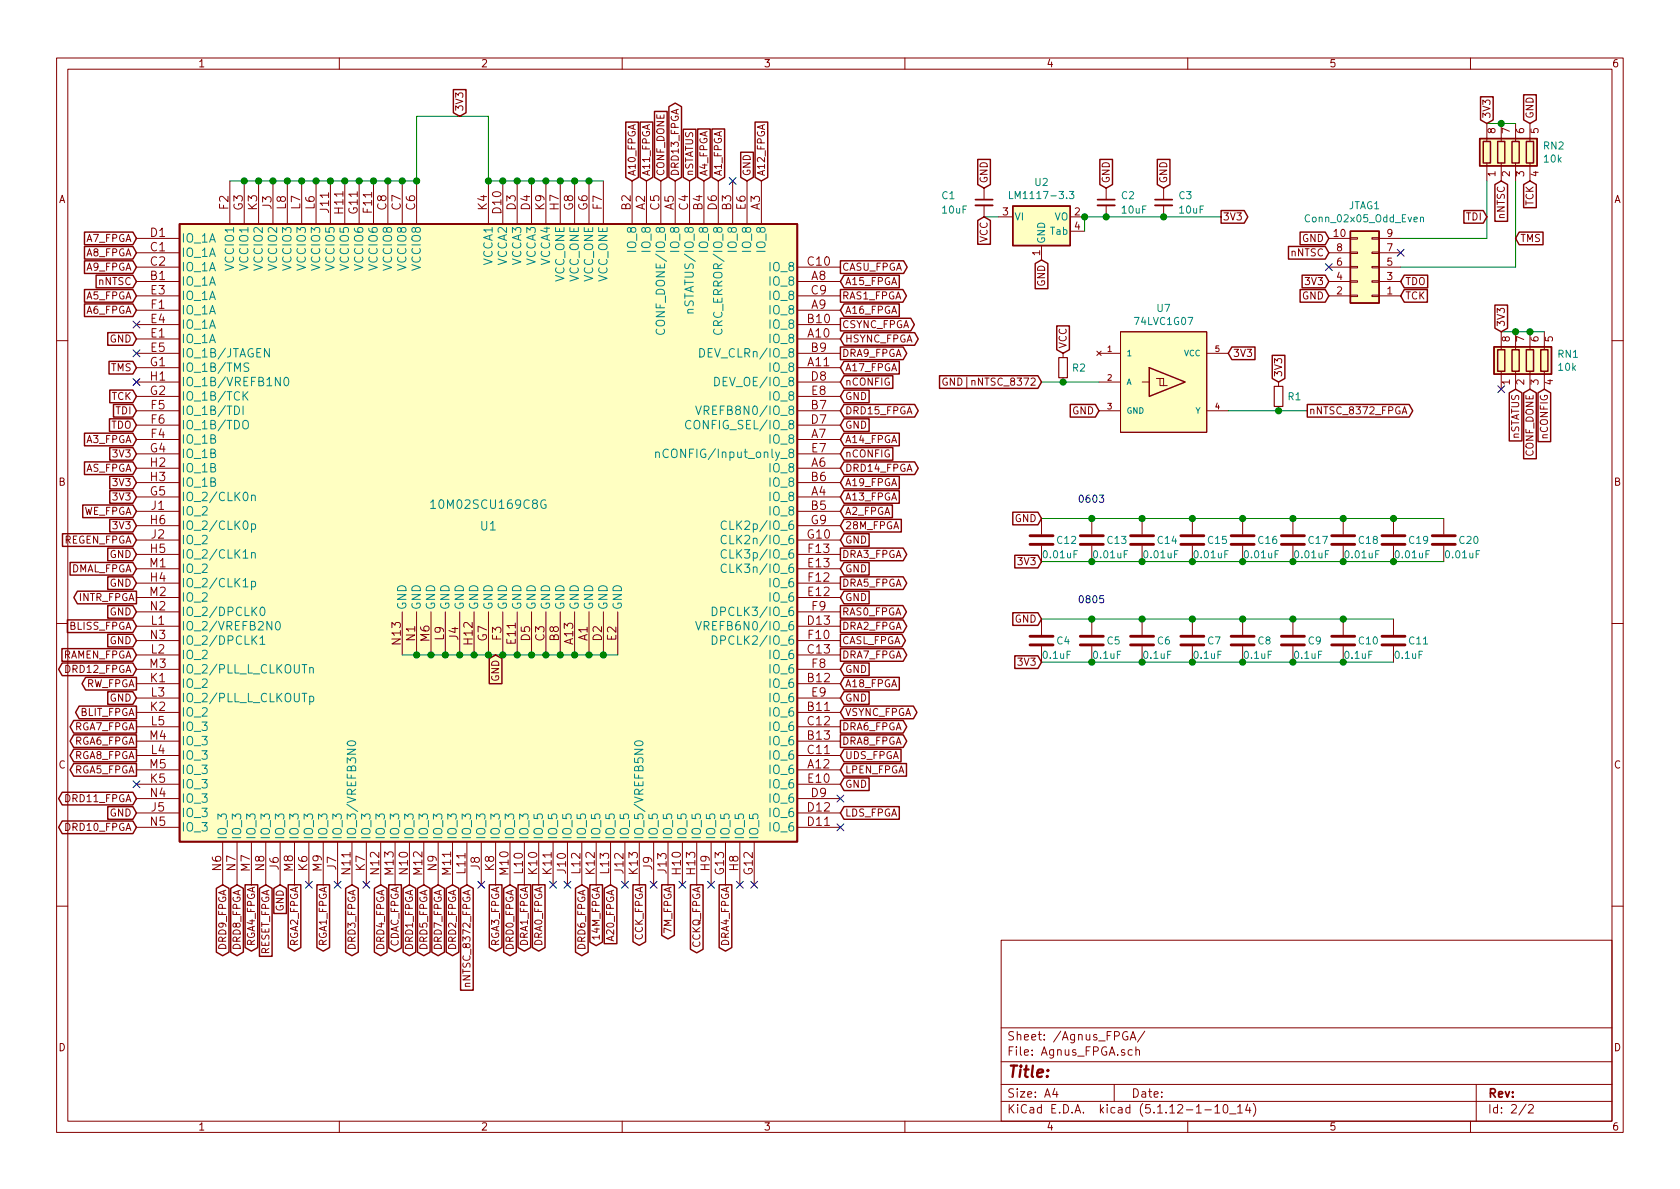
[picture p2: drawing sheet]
EESchema Schematic File Version 4
EELAYER 30 0
EELAYER END
$Descr A4 11693 8268
encoding utf-8
Sheet 2 2
Title ""
Date ""
Rev ""
Comp ""
Comment1 ""
Comment2 ""
Comment3 ""
Comment4 ""
$EndDescr
Text GLabel 3450 4550 3    50   Input ~ 0
GND
Text GLabel 3200 800  1    50   Input ~ 0
3V3
$Comp
L Agnus:10M02SCU169 U1
U 1 1
P 3400 3700
F 0 "U1" H 3400 3750 60  0000 C CNN
F 1 "10M02SCU169C8G" H 3400 3900 60  0000 C CNN
F 2 "Agnus:BGA-169_11.0x11.0mm_Layout13x13_P0.8mm_Ball0.5mm_Pad0.35mm_NSMD" H 3400 5900 60  0001 C CNN
F 3 "" H 950 5800 60  0000 C CNN
	1    3400 3700
	1    0    0    -1  
$EndComp
Wire Wire Line
	2800 4550 2900 4550
Connection ~ 2900 4550
Wire Wire Line
	2900 4550 3000 4550
Connection ~ 3000 4550
Wire Wire Line
	3000 4550 3100 4550
Connection ~ 3100 4550
Wire Wire Line
	3100 4550 3200 4550
Connection ~ 3200 4550
Wire Wire Line
	3200 4550 3300 4550
Connection ~ 3300 4550
Wire Wire Line
	3300 4550 3400 4550
Connection ~ 3400 4550
Wire Wire Line
	3400 4550 3500 4550
Connection ~ 3500 4550
Wire Wire Line
	3500 4550 3600 4550
Connection ~ 3600 4550
Wire Wire Line
	3600 4550 3700 4550
Connection ~ 3700 4550
Wire Wire Line
	3700 4550 3800 4550
Connection ~ 3800 4550
Wire Wire Line
	3800 4550 3900 4550
Connection ~ 3900 4550
Wire Wire Line
	3900 4550 4000 4550
Connection ~ 4000 4550
Wire Wire Line
	4000 4550 4100 4550
Wire Wire Line
	2900 800  2900 1250
Wire Wire Line
	1600 1250 1700 1250
Connection ~ 2900 1250
Connection ~ 1700 1250
Wire Wire Line
	1700 1250 1800 1250
Connection ~ 1800 1250
Wire Wire Line
	1800 1250 1900 1250
Connection ~ 1900 1250
Wire Wire Line
	1900 1250 2000 1250
Connection ~ 2000 1250
Wire Wire Line
	2000 1250 2100 1250
Connection ~ 2100 1250
Wire Wire Line
	2100 1250 2200 1250
Connection ~ 2200 1250
Wire Wire Line
	2200 1250 2300 1250
Connection ~ 2300 1250
Wire Wire Line
	2300 1250 2400 1250
Connection ~ 2400 1250
Wire Wire Line
	2400 1250 2500 1250
Connection ~ 2500 1250
Wire Wire Line
	2500 1250 2600 1250
Connection ~ 2600 1250
Wire Wire Line
	2600 1250 2700 1250
Connection ~ 2700 1250
Wire Wire Line
	2700 1250 2800 1250
Connection ~ 2800 1250
Wire Wire Line
	2800 1250 2900 1250
Wire Wire Line
	3400 800  3400 1250
Wire Wire Line
	2900 800  3400 800 
Wire Wire Line
	3500 1250 3600 1250
Connection ~ 3600 1250
Wire Wire Line
	3600 1250 3700 1250
Connection ~ 3700 1250
Wire Wire Line
	3700 1250 3800 1250
Connection ~ 3800 1250
Wire Wire Line
	3800 1250 3900 1250
Connection ~ 3900 1250
Wire Wire Line
	3900 1250 4000 1250
Connection ~ 4000 1250
Wire Wire Line
	4000 1250 4100 1250
Connection ~ 4100 1250
Wire Wire Line
	4100 1250 4200 1250
Text GLabel 5850 4750 2    50   Input ~ 0
A18_FPGA
Text GLabel 5850 5350 2    50   Input ~ 0
LPEN_FPGA
Text GLabel 5850 2550 2    50   Input ~ 0
A17_FPGA
Text GLabel 5850 4950 2    50   BiDi ~ 0
VSYNC_FPGA
Text GLabel 5850 2250 2    50   Output ~ 0
CSYNC_FPGA
Text GLabel 5850 2350 2    50   BiDi ~ 0
HSYNC_FPGA
Text GLabel 5850 2150 2    50   Input ~ 0
A16_FPGA
Text GLabel 5850 1950 2    50   Input ~ 0
A15_FPGA
Text GLabel 5850 3050 2    50   Input ~ 0
A14_FPGA
Text GLabel 5850 2850 2    50   BiDi ~ 0
DRD15_FPGA
Text GLabel 5850 3250 2    50   BiDi ~ 0
DRD14_FPGA
Text GLabel 4700 1250 1    50   BiDi ~ 0
DRD13_FPGA
Text GLabel 5850 3450 2    50   Input ~ 0
A13_FPGA
Text GLabel 5300 1250 1    50   Input ~ 0
A12_FPGA
Text GLabel 4500 1250 1    50   Input ~ 0
A11_FPGA
Text GLabel 4400 1250 1    50   Input ~ 0
A10_FPGA
Text GLabel 950  1850 0    50   Input ~ 0
A9_FPGA
Text GLabel 950  1750 0    50   Input ~ 0
A8_FPGA
Text GLabel 950  1650 0    50   Input ~ 0
A7_FPGA
Text GLabel 950  2150 0    50   Input ~ 0
A6_FPGA
Text GLabel 4050 6150 3    50   BiDi ~ 0
DRD6_FPGA
Text GLabel 950  4750 0    50   Output ~ 0
RW_FPGA
Text GLabel 950  3550 0    50   Input ~ 0
WE_FPGA
Text GLabel 950  4950 0    50   Output ~ 0
BLIT_FPGA
Text GLabel 950  4350 0    50   Input ~ 0
BLISS_FPGA
Text GLabel 950  3950 0    50   Input ~ 0
DMAL_FPGA
Text GLabel 950  4150 0    50   Output ~ 0
INTR_FPGA
Text GLabel 950  4650 0    50   BiDi ~ 0
DRD12_FPGA
Text GLabel 950  5550 0    50   BiDi ~ 0
DRD11_FPGA
Text GLabel 950  5750 0    50   BiDi ~ 0
DRD10_FPGA
Text GLabel 1550 6150 3    50   BiDi ~ 0
DRD9_FPGA
Text GLabel 1650 6150 3    50   BiDi ~ 0
DRD8_FPGA
Text GLabel 1850 6150 3    50   Input ~ 0
RESET_FPGA
Text GLabel 3050 6150 3    50   BiDi ~ 0
DRD7_FPGA
Text GLabel 3550 6150 3    50   BiDi ~ 0
DRD0_FPGA
Text GLabel 2850 6150 3    50   BiDi ~ 0
DRD1_FPGA
Text GLabel 3150 6150 3    50   BiDi ~ 0
DRD2_FPGA
Text GLabel 2450 6150 3    50   BiDi ~ 0
DRD3_FPGA
Text GLabel 2650 6150 3    50   BiDi ~ 0
DRD4_FPGA
Text GLabel 2950 6150 3    50   BiDi ~ 0
DRD5_FPGA
Text GLabel 950  2050 0    50   Input ~ 0
A5_FPGA
Text GLabel 4900 1250 1    50   Input ~ 0
A4_FPGA
Text GLabel 950  3050 0    50   Input ~ 0
A3_FPGA
Text GLabel 5850 3550 2    50   Input ~ 0
A2_FPGA
Text GLabel 5000 1250 1    50   Input ~ 0
A1_FPGA
Text GLabel 5850 3350 2    50   Input ~ 0
A19_FPGA
Text GLabel 5850 4250 2    50   Output ~ 0
RAS0_FPGA
Text GLabel 5850 2050 2    50   Output ~ 0
RAS1_FPGA
Text GLabel 5850 2450 2    50   Output ~ 0
DRA9_FPGA
Text GLabel 5850 1850 2    50   Output ~ 0
CASU_FPGA
Text GLabel 5850 4450 2    50   Output ~ 0
CASL_FPGA
Text GLabel 5850 5250 2    50   Input ~ 0
UDS_FPGA
Text GLabel 5850 5650 2    50   Input ~ 0
LDS_FPGA
Text GLabel 5850 4350 2    50   Output ~ 0
DRA2_FPGA
Text GLabel 5850 3850 2    50   Output ~ 0
DRA3_FPGA
Text GLabel 5050 6150 3    50   Output ~ 0
DRA4_FPGA
Text GLabel 5850 4050 2    50   Output ~ 0
DRA5_FPGA
Text GLabel 5850 5050 2    50   Output ~ 0
DRA6_FPGA
Text GLabel 5850 4550 2    50   Output ~ 0
DRA7_FPGA
Text GLabel 5850 5150 2    50   Output ~ 0
DRA8_FPGA
Text GLabel 2750 6150 3    50   Output ~ 0
CDAC_FPGA
Text GLabel 4250 6150 3    50   Input ~ 0
A20_FPGA
Text GLabel 4850 6150 3    50   Output ~ 0
CCKQ_FPGA
Text GLabel 4450 6150 3    50   Output ~ 0
CCK_FPGA
Text GLabel 4150 6150 3    50   Output ~ 0
14M_FPGA
Text GLabel 5850 3650 2    50   Input ~ 0
28M_FPGA
Text GLabel 3750 6150 3    50   Output ~ 0
DRA0_FPGA
Text GLabel 3650 6150 3    50   Output ~ 0
DRA1_FPGA
Text GLabel 2250 6150 3    50   Output ~ 0
RGA1_FPGA
Text GLabel 2050 6150 3    50   Output ~ 0
RGA2_FPGA
Text GLabel 3450 6150 3    50   Output ~ 0
RGA3_FPGA
Text GLabel 1750 6150 3    50   Output ~ 0
RGA4_FPGA
Text GLabel 4650 6150 3    50   Output ~ 0
7M_FPGA
Text GLabel 950  5350 0    50   Output ~ 0
RGA5_FPGA
Text GLabel 950  5050 0    50   Output ~ 0
RGA7_FPGA
Text GLabel 950  5250 0    50   Output ~ 0
RGA8_FPGA
Text GLabel 950  4550 0    50   Input ~ 0
RAMEN_FPGA
Text GLabel 950  3250 0    50   Input ~ 0
AS_FPGA
Text GLabel 950  3750 0    50   Input ~ 0
REGEN_FPGA
$Comp
L Agnus:LM1117-3.3 U2
U 1 1
P 7250 1500
F 0 "U2" H 7250 1742 50  0000 C CNN
F 1 "LM1117-3.3" H 7250 1651 50  0000 C CNN
F 2 "Package_TO_SOT_SMD:SOT-223" H 7250 1500 50  0001 C CNN
F 3 "http://www.ti.com/lit/ds/symlink/lm1117.pdf" H 7250 1500 50  0001 C CNN
	1    7250 1500
	1    0    0    -1  
$EndComp
Text GLabel 7250 1800 3    50   Input ~ 0
GND
Text GLabel 6850 1500 3    50   Input ~ 0
VCC
Text GLabel 8500 1500 2    50   Output ~ 0
3V3
$Comp
L Device:C_Small C1
U 1 1
P 6850 1400
F 0 "C1" H 6550 1450 50  0000 L CNN
F 1 "10uF" H 6550 1350 50  0000 L CNN
F 2 "Capacitor_SMD:C_1206_3216Metric_Pad1.42x1.75mm_HandSolder" H 6850 1400 50  0001 C CNN
F 3 "~" H 6850 1400 50  0001 C CNN
	1    6850 1400
	1    0    0    -1  
$EndComp
Wire Wire Line
	6950 1500 6850 1500
Text GLabel 6850 1300 1    50   Input ~ 0
GND
$Comp
L Device:C_Small C2
U 1 1
P 7700 1400
F 0 "C2" H 7800 1450 50  0000 L CNN
F 1 "10uF" H 7800 1350 50  0000 L CNN
F 2 "Capacitor_SMD:C_1206_3216Metric_Pad1.42x1.75mm_HandSolder" H 7700 1400 50  0001 C CNN
F 3 "~" H 7700 1400 50  0001 C CNN
	1    7700 1400
	1    0    0    -1  
$EndComp
Text GLabel 7700 1300 1    50   Input ~ 0
GND
Text GLabel 8100 1300 1    50   Input ~ 0
GND
Wire Wire Line
	7550 1600 7550 1500
Wire Wire Line
	7550 1500 7700 1500
Connection ~ 7550 1500
Connection ~ 7700 1500
Text GLabel 950  2550 0    50   Input ~ 0
TMS
Text GLabel 950  2750 0    50   Input ~ 0
TCK
Text GLabel 950  2850 0    50   Input ~ 0
TDI
Text GLabel 950  2950 0    50   Input ~ 0
TDO
$Comp
L Connector_Generic:Conn_02x05_Odd_Even JTAG1
U 1 1
P 9550 1850
F 0 "JTAG1" H 9600 1425 50  0000 C CNN
F 1 "Conn_02x05_Odd_Even" H 9600 1516 50  0000 C CNN
F 2 "Connector_PinHeader_2.00mm:PinHeader_2x05_P2.00mm_Vertical_SMD" H 9550 1850 50  0001 C CNN
F 3 "~" H 9550 1850 50  0001 C CNN
	1    9550 1850
	-1   0    0    1   
$EndComp
Text GLabel 9250 1650 0    50   Input ~ 0
GND
NoConn ~ 9250 1850
Text GLabel 9250 1950 0    50   Input ~ 0
3V3
Text GLabel 9250 2050 0    50   Input ~ 0
GND
Text GLabel 10350 1500 0    50   Input ~ 0
TDI
Text GLabel 10550 1650 2    50   Input ~ 0
TMS
Text GLabel 9750 1950 2    50   Input ~ 0
TDO
Text GLabel 10350 850  1    50   Input ~ 0
3V3
Wire Wire Line
	9750 1650 10350 1650
Text GLabel 7250 3600 0    50   Input ~ 0
GND
$Comp
L Device:C C?
U 1 1
P 10050 3750
AR Path="/60CC8EF6" Ref="C?"  Part="1" 
AR Path="/608A10F5/60CC8EF6" Ref="C20"  Part="1" 
F 0 "C20" H 10150 3750 50  0000 L CNN
F 1 "0.01uF" H 10050 3650 50  0000 L CNN
F 2 "Capacitor_SMD:C_0603_1608Metric_Pad1.05x0.95mm_HandSolder" H 10088 3600 50  0001 C CNN
F 3 "~" H 10050 3750 50  0001 C CNN
	1    10050 3750
	1    0    0    -1  
$EndComp
$Comp
L Device:C C?
U 1 1
P 9700 3750
AR Path="/60CC8EFC" Ref="C?"  Part="1" 
AR Path="/608A10F5/60CC8EFC" Ref="C19"  Part="1" 
F 0 "C19" H 9800 3750 50  0000 L CNN
F 1 "0.01uF" H 9700 3650 50  0000 L CNN
F 2 "Capacitor_SMD:C_0603_1608Metric_Pad1.05x0.95mm_HandSolder" H 9738 3600 50  0001 C CNN
F 3 "~" H 9700 3750 50  0001 C CNN
	1    9700 3750
	1    0    0    -1  
$EndComp
$Comp
L Device:C C?
U 1 1
P 9350 3750
AR Path="/60CC8F02" Ref="C?"  Part="1" 
AR Path="/608A10F5/60CC8F02" Ref="C18"  Part="1" 
F 0 "C18" H 9450 3750 50  0000 L CNN
F 1 "0.01uF" H 9350 3650 50  0000 L CNN
F 2 "Capacitor_SMD:C_0603_1608Metric_Pad1.05x0.95mm_HandSolder" H 9388 3600 50  0001 C CNN
F 3 "~" H 9350 3750 50  0001 C CNN
	1    9350 3750
	1    0    0    -1  
$EndComp
Connection ~ 7600 3600
Wire Wire Line
	7600 3600 7950 3600
Connection ~ 7600 3900
Wire Wire Line
	7600 3900 7950 3900
$Comp
L Device:C C?
U 1 1
P 9350 4450
AR Path="/60CC8F0E" Ref="C?"  Part="1" 
AR Path="/608A10F5/60CC8F0E" Ref="C10"  Part="1" 
F 0 "C10" H 9450 4450 50  0000 L CNN
F 1 "0.1uF" H 9350 4350 50  0000 L CNN
F 2 "Capacitor_SMD:C_0805_2012Metric_Pad1.15x1.40mm_HandSolder" H 9388 4300 50  0001 C CNN
F 3 "~" H 9350 4450 50  0001 C CNN
	1    9350 4450
	1    0    0    -1  
$EndComp
Connection ~ 7950 3600
Connection ~ 7950 3900
Wire Wire Line
	7950 3600 8300 3600
Wire Wire Line
	7950 3900 8300 3900
Text GLabel 7250 4600 0    50   Input ~ 0
3V3
Text GLabel 5850 3150 2    50   Input ~ 0
nCONFIG
Text GLabel 4800 1250 1    50   Input ~ 0
nSTATUS
Text GLabel 4600 1250 1    50   Input ~ 0
CONF_DONE
Text GLabel 950  3350 0    50   Input ~ 0
3V3
Text GLabel 950  5150 0    50   Output ~ 0
RGA6_FPGA
NoConn ~ 950  5450
NoConn ~ 2150 6150
NoConn ~ 2350 6150
NoConn ~ 2550 6150
NoConn ~ 3350 6150
NoConn ~ 3850 6150
NoConn ~ 3950 6150
NoConn ~ 4350 6150
NoConn ~ 4550 6150
NoConn ~ 4750 6150
NoConn ~ 4950 6150
NoConn ~ 5150 6150
NoConn ~ 5250 6150
NoConn ~ 5850 5750
NoConn ~ 5850 5550
Connection ~ 8300 3600
Wire Wire Line
	9000 3900 9350 3900
$Comp
L Device:C C?
U 1 1
P 8300 4450
AR Path="/607ACE36" Ref="C?"  Part="1" 
AR Path="/608A10F5/607ACE36" Ref="C7"  Part="1" 
F 0 "C7" H 8400 4450 50  0000 L CNN
F 1 "0.1uF" H 8300 4350 50  0000 L CNN
F 2 "Capacitor_SMD:C_0805_2012Metric_Pad1.15x1.40mm_HandSolder" H 8338 4300 50  0001 C CNN
F 3 "~" H 8300 4450 50  0001 C CNN
	1    8300 4450
	1    0    0    -1  
$EndComp
Wire Wire Line
	9700 3900 9350 3900
Connection ~ 9350 3900
$Comp
L Device:R_Pack04 RN2
U 1 1
P 10550 1050
F 0 "RN2" H 10738 1096 50  0000 L CNN
F 1 "10k" H 10738 1005 50  0000 L CNN
F 2 "Agnus:RESCAF80P320X160X60-8N" V 10825 1050 50  0001 C CNN
F 3 "~" H 10550 1050 50  0001 C CNN
	1    10550 1050
	1    0    0    -1  
$EndComp
$Comp
L Device:R_Pack04 RN1
U 1 1
P 10650 2500
F 0 "RN1" H 10838 2546 50  0000 L CNN
F 1 "10k" H 10838 2455 50  0000 L CNN
F 2 "Agnus:RESCAF80P320X160X60-8N" V 10925 2500 50  0001 C CNN
F 3 "~" H 10650 2500 50  0001 C CNN
	1    10650 2500
	1    0    0    -1  
$EndComp
Text GLabel 10650 2700 3    50   Input ~ 0
CONF_DONE
Text GLabel 10550 2700 3    50   Input ~ 0
nSTATUS
Text GLabel 10750 2700 3    50   Input ~ 0
nCONFIG
Text GLabel 10450 2300 1    50   Input ~ 0
3V3
Wire Wire Line
	10450 2300 10550 2300
Wire Wire Line
	9750 1850 10550 1850
Wire Wire Line
	10350 1250 10350 1650
Text GLabel 10650 850  1    50   Input ~ 0
GND
Text GLabel 10650 1250 3    50   Input ~ 0
TCK
Text GLabel 9750 2050 2    50   Input ~ 0
TCK
$Comp
L Device:C C?
U 1 1
P 7250 3750
AR Path="/60636E2E" Ref="C?"  Part="1" 
AR Path="/608A10F5/60636E2E" Ref="C12"  Part="1" 
F 0 "C12" H 7350 3750 50  0000 L CNN
F 1 "0.01uF" H 7250 3650 50  0000 L CNN
F 2 "Capacitor_SMD:C_0603_1608Metric_Pad1.05x0.95mm_HandSolder" H 7288 3600 50  0001 C CNN
F 3 "~" H 7250 3750 50  0001 C CNN
	1    7250 3750
	1    0    0    -1  
$EndComp
$Comp
L Device:C C?
U 1 1
P 7600 3750
AR Path="/60637476" Ref="C?"  Part="1" 
AR Path="/608A10F5/60637476" Ref="C13"  Part="1" 
F 0 "C13" H 7700 3750 50  0000 L CNN
F 1 "0.01uF" H 7600 3650 50  0000 L CNN
F 2 "Capacitor_SMD:C_0603_1608Metric_Pad1.05x0.95mm_HandSolder" H 7638 3600 50  0001 C CNN
F 3 "~" H 7600 3750 50  0001 C CNN
	1    7600 3750
	1    0    0    -1  
$EndComp
$Comp
L Device:C C?
U 1 1
P 8300 3750
AR Path="/60637B30" Ref="C?"  Part="1" 
AR Path="/608A10F5/60637B30" Ref="C15"  Part="1" 
F 0 "C15" H 8400 3750 50  0000 L CNN
F 1 "0.01uF" H 8300 3650 50  0000 L CNN
F 2 "Capacitor_SMD:C_0603_1608Metric_Pad1.05x0.95mm_HandSolder" H 8338 3600 50  0001 C CNN
F 3 "~" H 8300 3750 50  0001 C CNN
	1    8300 3750
	1    0    0    -1  
$EndComp
$Comp
L Device:C C?
U 1 1
P 8650 3750
AR Path="/60638427" Ref="C?"  Part="1" 
AR Path="/608A10F5/60638427" Ref="C16"  Part="1" 
F 0 "C16" H 8750 3750 50  0000 L CNN
F 1 "0.01uF" H 8650 3650 50  0000 L CNN
F 2 "Capacitor_SMD:C_0603_1608Metric_Pad1.05x0.95mm_HandSolder" H 8688 3600 50  0001 C CNN
F 3 "~" H 8650 3750 50  0001 C CNN
	1    8650 3750
	1    0    0    -1  
$EndComp
Wire Wire Line
	9700 3900 10050 3900
Connection ~ 9700 3900
Wire Wire Line
	7250 3900 7600 3900
Wire Wire Line
	7250 3600 7600 3600
$Comp
L Device:C C?
U 1 1
P 7950 4450
AR Path="/60785965" Ref="C?"  Part="1" 
AR Path="/608A10F5/60785965" Ref="C6"  Part="1" 
F 0 "C6" H 8050 4450 50  0000 L CNN
F 1 "0.1uF" H 7950 4350 50  0000 L CNN
F 2 "Capacitor_SMD:C_0805_2012Metric_Pad1.15x1.40mm_HandSolder" H 7988 4300 50  0001 C CNN
F 3 "~" H 7950 4450 50  0001 C CNN
	1    7950 4450
	1    0    0    -1  
$EndComp
Text GLabel 7250 4300 0    50   Input ~ 0
GND
Wire Wire Line
	7250 4300 7600 4300
Connection ~ 7600 4300
Wire Wire Line
	7600 4300 7950 4300
Wire Wire Line
	7250 4600 7600 4600
Connection ~ 7600 4600
Wire Wire Line
	7600 4600 7950 4600
Text GLabel 7250 3900 0    50   Input ~ 0
3V3
Text Notes 7500 3500 0    50   ~ 0
0603
Text Notes 7500 4200 0    50   ~ 0
0805
Text GLabel 9250 1750 0    50   Input ~ 0
nNTSC
Text GLabel 10450 1250 3    50   Input ~ 0
nNTSC
Wire Wire Line
	10350 850  10450 850 
Text GLabel 950  1950 0    50   Input ~ 0
nNTSC
$Comp
L Device:C C?
U 1 1
P 9000 4450
AR Path="/608291F3" Ref="C?"  Part="1" 
AR Path="/608A10F5/608291F3" Ref="C9"  Part="1" 
F 0 "C9" H 9100 4450 50  0000 L CNN
F 1 "0.1uF" H 9000 4350 50  0000 L CNN
F 2 "Capacitor_SMD:C_0805_2012Metric_Pad1.15x1.40mm_HandSolder" H 9038 4300 50  0001 C CNN
F 3 "~" H 9000 4450 50  0001 C CNN
	1    9000 4450
	1    0    0    -1  
$EndComp
Wire Wire Line
	7950 4300 8300 4300
Connection ~ 7950 4300
Wire Wire Line
	7950 4600 8300 4600
Connection ~ 7950 4600
$Comp
L Device:C C?
U 1 1
P 9000 3750
AR Path="/60898D1D" Ref="C?"  Part="1" 
AR Path="/608A10F5/60898D1D" Ref="C17"  Part="1" 
F 0 "C17" H 9100 3750 50  0000 L CNN
F 1 "0.01uF" H 9000 3650 50  0000 L CNN
F 2 "Capacitor_SMD:C_0603_1608Metric_Pad1.05x0.95mm_HandSolder" H 9038 3600 50  0001 C CNN
F 3 "~" H 9000 3750 50  0001 C CNN
	1    9000 3750
	1    0    0    -1  
$EndComp
Wire Wire Line
	9350 3600 9700 3600
Connection ~ 9350 3600
Wire Wire Line
	8300 3600 8650 3600
Connection ~ 8650 3600
Wire Wire Line
	8650 3600 9000 3600
$Comp
L Device:C C?
U 1 1
P 7950 3750
AR Path="/608A7236" Ref="C?"  Part="1" 
AR Path="/608A10F5/608A7236" Ref="C14"  Part="1" 
F 0 "C14" H 8050 3750 50  0000 L CNN
F 1 "0.01uF" H 7950 3650 50  0000 L CNN
F 2 "Capacitor_SMD:C_0603_1608Metric_Pad1.05x0.95mm_HandSolder" H 7988 3600 50  0001 C CNN
F 3 "~" H 7950 3750 50  0001 C CNN
	1    7950 3750
	1    0    0    -1  
$EndComp
Connection ~ 9000 3600
Wire Wire Line
	9000 3600 9350 3600
Wire Wire Line
	10050 3600 9700 3600
Connection ~ 9700 3600
Wire Wire Line
	8300 3900 8650 3900
Connection ~ 8300 3900
Connection ~ 9000 3900
Connection ~ 8650 3900
Wire Wire Line
	8650 3900 9000 3900
$Comp
L Device:C C?
U 1 1
P 7600 4450
AR Path="/608425C5" Ref="C?"  Part="1" 
AR Path="/608A10F5/608425C5" Ref="C5"  Part="1" 
F 0 "C5" H 7700 4450 50  0000 L CNN
F 1 "0.1uF" H 7600 4350 50  0000 L CNN
F 2 "Capacitor_SMD:C_0805_2012Metric_Pad1.15x1.40mm_HandSolder" H 7638 4300 50  0001 C CNN
F 3 "~" H 7600 4450 50  0001 C CNN
	1    7600 4450
	1    0    0    -1  
$EndComp
$Comp
L Device:C C?
U 1 1
P 8650 4450
AR Path="/6084338C" Ref="C?"  Part="1" 
AR Path="/608A10F5/6084338C" Ref="C8"  Part="1" 
F 0 "C8" H 8750 4450 50  0000 L CNN
F 1 "0.1uF" H 8650 4350 50  0000 L CNN
F 2 "Capacitor_SMD:C_0805_2012Metric_Pad1.15x1.40mm_HandSolder" H 8688 4300 50  0001 C CNN
F 3 "~" H 8650 4450 50  0001 C CNN
	1    8650 4450
	1    0    0    -1  
$EndComp
$Comp
L Device:C C?
U 1 1
P 9700 4450
AR Path="/6084459F" Ref="C?"  Part="1" 
AR Path="/608A10F5/6084459F" Ref="C11"  Part="1" 
F 0 "C11" H 9800 4450 50  0000 L CNN
F 1 "0.1uF" H 9700 4350 50  0000 L CNN
F 2 "Capacitor_SMD:C_0805_2012Metric_Pad1.15x1.40mm_HandSolder" H 9738 4300 50  0001 C CNN
F 3 "~" H 9700 4450 50  0001 C CNN
	1    9700 4450
	1    0    0    -1  
$EndComp
Wire Wire Line
	8300 4300 8650 4300
Connection ~ 8300 4300
Connection ~ 8650 4300
Wire Wire Line
	8650 4300 9000 4300
Connection ~ 9000 4300
Wire Wire Line
	9000 4300 9350 4300
Wire Wire Line
	8300 4600 8650 4600
Connection ~ 8300 4600
Connection ~ 8650 4600
Wire Wire Line
	8650 4600 9000 4600
Connection ~ 9000 4600
Wire Wire Line
	9000 4600 9350 4600
$Comp
L Device:C C?
U 1 1
P 7250 4450
AR Path="/6085C631" Ref="C?"  Part="1" 
AR Path="/608A10F5/6085C631" Ref="C4"  Part="1" 
F 0 "C4" H 7350 4450 50  0000 L CNN
F 1 "0.1uF" H 7250 4350 50  0000 L CNN
F 2 "Capacitor_SMD:C_0805_2012Metric_Pad1.15x1.40mm_HandSolder" H 7288 4300 50  0001 C CNN
F 3 "~" H 7250 4450 50  0001 C CNN
	1    7250 4450
	1    0    0    -1  
$EndComp
Wire Wire Line
	9350 4300 9700 4300
Connection ~ 9350 4300
Wire Wire Line
	9350 4600 9700 4600
Connection ~ 9350 4600
$Comp
L Device:C_Small C3
U 1 1
P 8100 1400
F 0 "C3" H 8200 1450 50  0000 L CNN
F 1 "10uF" H 8200 1350 50  0000 L CNN
F 2 "Capacitor_SMD:C_1206_3216Metric_Pad1.42x1.75mm_HandSolder" H 8100 1400 50  0001 C CNN
F 3 "~" H 8100 1400 50  0001 C CNN
	1    8100 1400
	1    0    0    -1  
$EndComp
Wire Wire Line
	7700 1500 8100 1500
Connection ~ 8100 1500
Wire Wire Line
	8100 1500 8500 1500
Text GLabel 7250 2650 0    50   Input ~ 0
GND|nNTSC_8372
$Comp
L Agnus:74LVC1G07 U7
U 1 1
P 8100 2650
F 0 "U7" H 8100 3165 50  0000 C CNN
F 1 "74LVC1G07" H 8100 3074 50  0000 C CNN
F 2 "Agnus:SOT-353_SC-70-5_Custom_Handsoldering" H 8600 3600 50  0001 C CNN
F 3 "https://www.ti.com/lit/ds/symlink/sn74lvc1g07-q1.pdf" H 8600 3600 50  0001 C CNN
	1    8100 2650
	1    0    0    -1  
$EndComp
Text GLabel 7650 2850 0    50   Input ~ 0
GND
Text GLabel 9100 2850 2    50   Output ~ 0
nNTSC_8372_FPGA
Text GLabel 8550 2450 2    50   Input ~ 0
3V3
Text GLabel 8900 2650 1    50   Input ~ 0
3V3
$Comp
L Device:R_Small R1
U 1 1
P 8900 2750
F 0 "R1" H 8959 2750 50  0000 L CNN
F 1 "10k" H 8959 2705 50  0001 L CNN
F 2 "Resistor_SMD:R_0603_1608Metric_Pad1.05x0.95mm_HandSolder" H 8900 2750 50  0001 C CNN
F 3 "~" H 8900 2750 50  0001 C CNN
	1    8900 2750
	1    0    0    -1  
$EndComp
Connection ~ 8900 2850
Wire Wire Line
	8900 2850 9100 2850
Wire Wire Line
	8550 2850 8900 2850
Text GLabel 3250 6150 3    50   Input ~ 0
nNTSC_8372_FPGA
Wire Wire Line
	3400 1250 3500 1250
Connection ~ 3400 1250
Connection ~ 3500 1250
Wire Wire Line
	4100 4550 4200 4550
Connection ~ 4100 4550
Connection ~ 4200 4550
Wire Wire Line
	4200 4550 4300 4550
Wire Wire Line
	10550 2300 10650 2300
Connection ~ 10550 2300
Text GLabel 5850 2750 2    50   Input ~ 0
GND
Text GLabel 5850 4850 2    50   Input ~ 0
GND
Text GLabel 5850 5450 2    50   Input ~ 0
GND
Text GLabel 5850 4650 2    50   Input ~ 0
GND
Text GLabel 5200 1250 1    50   Input ~ 0
GND
Text GLabel 950  3850 0    50   Input ~ 0
GND
NoConn ~ 5100 1250
Text GLabel 950  3150 0    50   Input ~ 0
3V3
Text GLabel 950  3450 0    50   Input ~ 0
3V3
Text GLabel 5850 2950 2    50   Input ~ 0
GND
Wire Wire Line
	10650 2300 10750 2300
Connection ~ 10650 2300
Text GLabel 5850 2650 2    50   Input ~ 0
nCONFIG
Text GLabel 950  4050 0    50   Input ~ 0
GND
Text GLabel 950  4250 0    50   Input ~ 0
GND
Text GLabel 950  4450 0    50   Input ~ 0
GND
Text GLabel 5850 3750 2    50   Input ~ 0
GND
Text GLabel 5850 3950 2    50   Input ~ 0
GND
Text GLabel 950  3650 0    50   Input ~ 0
3V3
Text GLabel 950  5650 0    50   Input ~ 0
GND
Text GLabel 1950 6150 3    50   Input ~ 0
GND
Wire Wire Line
	10550 850  10450 850 
Connection ~ 10450 850 
Wire Wire Line
	10550 1250 10550 1850
Text GLabel 5850 4150 2    50   Input ~ 0
GND
Text GLabel 950  2350 0    50   Input ~ 0
GND
NoConn ~ 9750 1750
NoConn ~ 950  2450
NoConn ~ 950  2250
Text GLabel 950  4850 0    50   Input ~ 0
GND
NoConn ~ 10450 2700
NoConn ~ 950  2650
$Comp
L Device:R_Small R2
U 1 1
P 7400 2550
F 0 "R2" H 7459 2550 50  0000 L CNN
F 1 "10k" H 7459 2505 50  0001 L CNN
F 2 "Resistor_SMD:R_0603_1608Metric_Pad0.98x0.95mm_HandSolder" H 7400 2550 50  0001 C CNN
F 3 "~" H 7400 2550 50  0001 C CNN
	1    7400 2550
	1    0    0    -1  
$EndComp
Wire Wire Line
	7250 2650 7400 2650
Connection ~ 7400 2650
Wire Wire Line
	7400 2650 7650 2650
Text GLabel 7400 2450 1    50   Input ~ 0
VCC
$EndSCHEMATC
